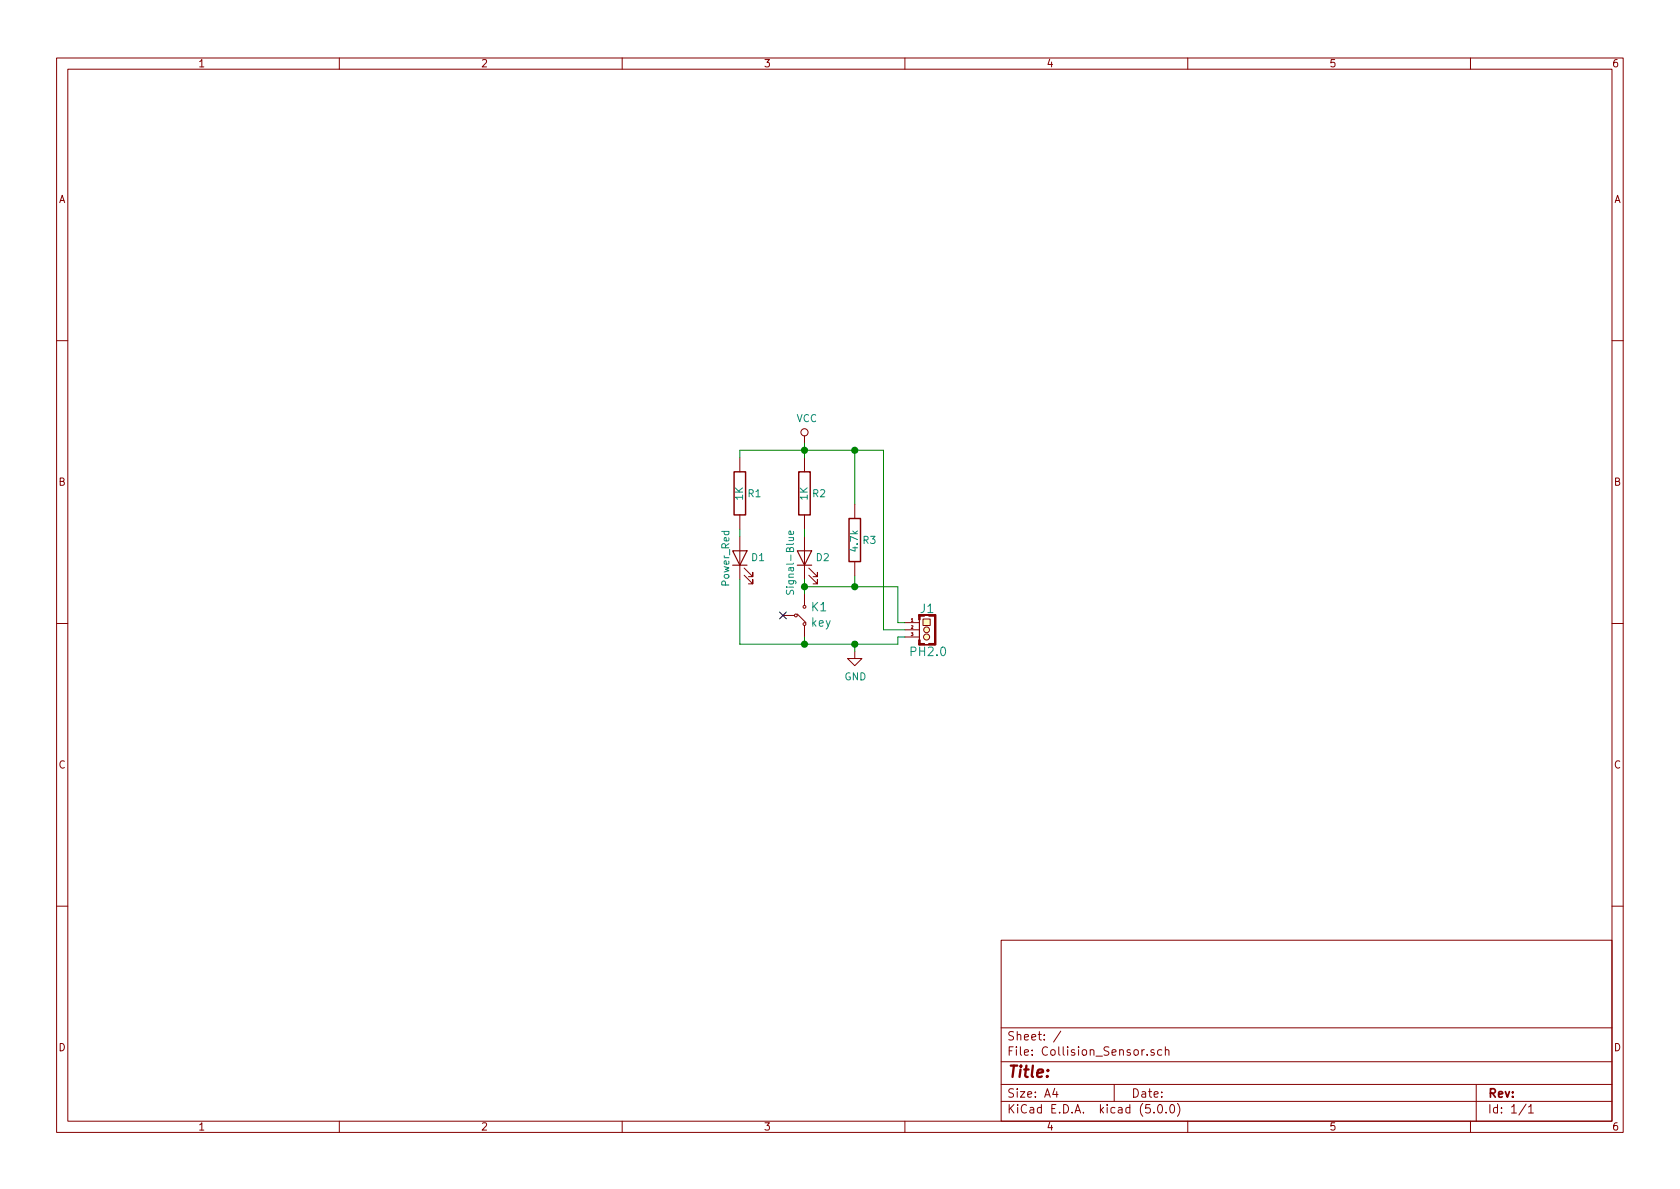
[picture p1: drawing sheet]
<svg xmlns="http://www.w3.org/2000/svg" width="297mm" height="210mm" viewBox="0 0 297 210" stroke-linecap="round" stroke-linejoin="round" font-family="sans-serif">
<g fill="none" stroke="#840000" stroke-width=".18">
<path d="M10 10.3h277v189.9h-277zM12 12.2h273v186.1h-273zM60 10.3v1.9M110 10.3v1.9M160 10.3v1.9M210 10.3v1.9M260 10.3v1.9M10 60.2h2M142.2 77.1v1.3M285 60.2h2M130.8 80.9v2.5M130.8 91.1v2.5"/>
<path d="M130.8 94.9v7.6M142.2 80.9v2.5M142.2 91.1v2.5M142.2 94.9v7.6M151.1 89.1v2.6M151.1 99.3v2.5M10 110.3h2M131.6 101.7l1.5 1.5v-.7v.7h-.8M131.6 100.5l1.5 1.5v-.8v.8h-.8M138.4 108.8h2M141 108.6l1.5 1.5M142.2 105v2"/>
<path d="M142.2 110.6v2M143 101.7l1.5 1.5v-.7v.7h-.7M143 100.5l1.5 1.5v-.8v.8h-.7M151.1 115.2v1.3h1.3l-1.3 1.2-1.2-1.2h1.2M160 110.1h2.6M160 111.4h2.6M160 112.6h2.6M162.6 108.7h2.8v5.3h-2.8zM162.6 109.6v3.6M163.2 109.5h1.3v1.1h-1.3zM285 110.3h2M10 160.2h2"/>
<path d="M177 166.3h108v32h-108zM285 160.2h2M60 198.3v1.9M110 198.3v1.9M160 198.3v1.9M177 194.8h108M177 191.8h108M177 187.8h108M177 181.8h108M186.5 192.5l-.4 1h1M186.8 193v1M187.6 182.3l-1.3 2"/>
<path d="M197 191.8v3M202.8 186.5v.1M204 196.7v.1M204 185.7l-.3-.1-.2 .2 .1 .2 .4 .2v.3h-.5M204.8 195.5l.4-.2a.94 .94 0 0 1 0 1.5 .79 .79 0 0 1-.4-1.3zM205.4 185.7l-.4-.1-.3 .3v.6l.3 .1 .4-.1M206 185.7l.2-.1 .4 .1 .1 .9M206 185.1v1.5M206.2 196.7v.1M207 195.4l.3-.1a.94 .94 0 0 1 0 1.5 .82 .82 0 0 1-.3-1.4zM208.2 195.1a1.71 1.71 0 0 1 0 2.3M210 198.3v1.9"/>
<path d="M260 198.3v1.9M261 191.8v6.5M269.8 195.2l-1.2 2M270.3 195.8l.4-.5v1.5M270.3 196.8h.8"/>
<circle cx="142.2" cy="76.4" r=".63"/>
<circle cx="140.7" cy="108.8" r=".25"/>
<circle cx="142.2" cy="110.4" r=".25"/>
<circle cx="142.2" cy="107.3" r=".25"/>
<circle cx="163.8" cy="112.6" r=".53"/>
<circle cx="163.8" cy="111.4" r=".51"/>
</g>
<g fill="#ffffc2" stroke="#ffffc2" stroke-width=".18">
<path d="M163.2 109.5h1.3v1.1h-1.3z"/>
<circle cx="163.8" cy="112.6" r=".53"/>
<circle cx="163.8" cy="111.4" r=".51"/>
</g>
<g fill="#840000" stroke="#840000" stroke-width=".18">
<path d="M165.2 108.7h.3v5.3h-.3z"/>
<path d="M164.2 108.7h1.2v.3h-1.2z"/>
<path d="M162.4 113.2h.3v.8h-.3z"/>
<path d="M162.4 108.7h.3v.9h-.3z"/>
</g>
<path d="M142.2 78.4v2.5M151.1 79.6v9.5M130.8 80.9v-1.3h25.4v31.8h3.8M130.8 93.6v1.3M142.2 93.6v1.3M130.8 102.5v11.4h27.9v-1.3h1.3M142.2 102.5v2.5M142.2 112.6v1.3M142.2 103.8h16.5v6.3h1.3M151.1 101.8v2M151.1 113.9v1.3" fill="none" stroke="#008400" stroke-width=".18"/>
<path d="M129.8 83.4h2v7.7h-2zM141.2 83.4h2.1v7.7h-2.1zM150.1 91.7h2v7.6h-2z" fill="none" stroke="#840000" stroke-width=".25"/>
<path d="M129.5 97.4h2.6l-1.3 2.5zM129.5 99.9h2.6M141 97.4h2.5l-1.3 2.5zM141 99.9h2.5" fill="none" stroke="#840000" stroke-width=".2"/>
<path d="M140.3 94v.3l-.2 .2h-.6v-.5l.3-.1 .1 .6M139.1 104.4l-.1 .4 .2 .2 .2 .1 .2-.1 .2-.5 .3-.1 .2 .2v.5" fill="none" stroke="#008484" stroke-width=".18"/>
<g fill="#008400" stroke="#008400" stroke-width=".25">
<circle cx="142.2" cy="103.8" r=".51"/>
<circle cx="151.1" cy="113.9" r=".51"/>
<circle cx="142.2" cy="113.9" r=".51"/>
<circle cx="142.2" cy="79.6" r=".51"/>
<circle cx="151.1" cy="103.8" r=".51"/>
<circle cx="151.1" cy="79.6" r=".51"/>
</g>
<path d="M137.8 108.2l1.2 1.2M139 108.2l-1.2 1.2" fill="none" stroke="#000084" stroke-width=".18"/>
<text font-size="2.8" fill="#840000" x="178" y="190.5">Title:</text>
<g font-size="2.1" fill="#008484">
<text x="143.5" y="110.8">key</text>
<text x="143.5" y="108.1">K1</text>
<text x="162.8" y="108.4">J1</text>
<text x="161.2" y="116">PH2.0</text>
</g>
<g font-size="2.1" fill="#840000">
<text x="178" y="184">Sheet: /</text>
<text x="178" y="186.7">File: Collision_Sensor.sch</text>
<text x="178" y="196.9">KiCad E.D.A. kicad (5.0.0)</text>
<text x="178" y="194.1">Size: A4</text>
<text x="200" y="194.1">Date:</text>
<text x="263" y="194.1">Rev:</text>
<text x="263" y="196.9">Id: 1/1</text>
</g>
<g font-size="1.8" fill="#840000">
<text x="35" y="11.9">1</text>
<text x="85" y="11.9">2</text>
<text x="135" y="11.9">3</text>
<text x="185" y="11.9">4</text>
<text x="235" y="11.9">5</text>
<text x="285" y="11.9">6</text>
<text x="10.4" y="35.9">A</text>
<text x="285.4" y="35.9">A</text>
<text x="10.4" y="85.9">B</text>
<text x="285.4" y="85.9">B</text>
<text x="10.4" y="135.9">C</text>
<text x="285.4" y="135.9">C</text>
<text x="10.4" y="185.9">D</text>
<text x="285.4" y="185.9">D</text>
<text x="35" y="199.9">1</text>
<text x="85" y="199.9">2</text>
<text x="135" y="199.9">3</text>
<text x="185" y="199.9">4</text>
<text x="235" y="199.9">5</text>
<text x="285" y="199.9">6</text>
</g>
<g font-size="1.8" fill="#008484">
<text x="140.8" y="74.6">VCC</text>
<text x="131.4" y="88.4" transform="rotate(-90 131.4 88.4)">1K</text>
<text x="132.3" y="87.9">R1</text>
<text x="142.8" y="88.4" transform="rotate(-90 142.8 88.4)">1K</text>
<text x="143.7" y="87.9">R2</text>
<text x="132.9" y="99.2">D1</text>
<text x="144.3" y="99.2">D2</text>
<text x="151.7" y="97.4" transform="rotate(-90 151.7 97.4)">4.7k</text>
<text x="152.6" y="96.2">R3</text>
<text x="129" y="103.5" transform="rotate(-90 129 103.5)">Power_Red</text>
<text x="140.4" y="104.4" transform="rotate(-90 140.4 104.4)">Signal-Blue</text>
<text x="149.3" y="120.3">GND</text>
</g>
<g font-size=".7" fill="#840000">
<text x="161.1" y="109.9">1</text>
<text x="161.1" y="111.2">2</text>
<text x="161.1" y="112.4">3</text>
</g>
</svg>
